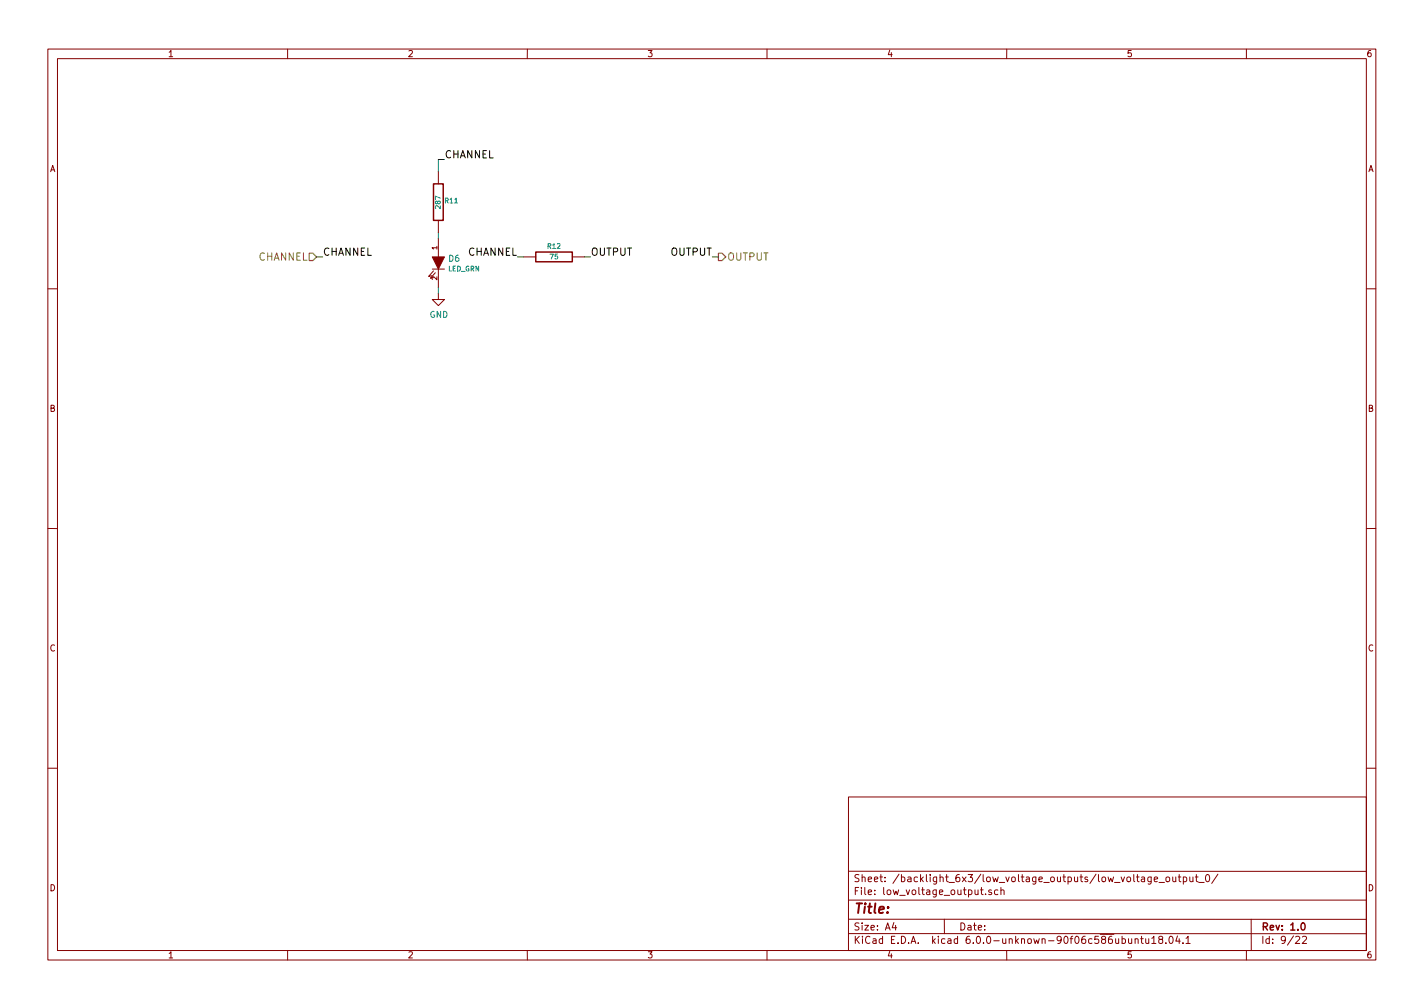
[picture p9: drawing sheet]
<svg xmlns="http://www.w3.org/2000/svg" width="297mm" height="210mm" viewBox="0 0 297 210" stroke-linecap="round" stroke-linejoin="round" font-family="sans-serif">
<g fill="none" stroke="#840000" stroke-width=".21">
<path d="M10 10.2h277v190h-277zM12 12.2h273v186.1h-273zM60 10.3v1.9M110 10.3v1.9M160 10.3v1.9M210 10.3v1.9M260 10.3v1.9M91.4 35.8v2.5M90.2 56.1h2.5M90.4 56.5l-1 1.2 .6-.2M90.8 56.9l-1 1.1 .6-.1M91.4 46v2.5"/>
<path d="M91.4 49.8v3.8M91.4 56.1v3.8M109.2 53.6h2.6M119.4 53.6h2.5M10 60.2h2M91.4 61.2v1.3h1.3l-1.3 1.2-1.2-1.2h1.2M285 60.2h2M10 110.2l2 .1M287 110.2l-2 .1M10 160.2h2M177 166.2h108v32.1h-108zM285 160.2h2"/>
<path d="M60 198.2v2M110 198.2v2M160 198.2v2M177 194.7l108 .1M177 191.7l108 .1M177 187.8h108M177 181.7l108 .1M186.5 192.4l-.4 1.1h.9M186.8 193v1M197 191.7v3.1M204.5 185.6h.6M204.7 185.1v1.3l.4 .2"/>
<path d="M205.6 186.5v.1M206.8 185.7l-.3-.1-.3 .2 .1 .2 .5 .2v.3h-.6M208.2 185.7l-.5-.1-.3 .3 .1 .6 .2 .1 .5-.1M208.8 185.7l.2-.1 .4 .1v.9M208.8 185.1v1.5M210 198.2v2M234.1 195.9l.4-.1 .3 .3-.1 .6-.2 .1-.4-.1M235.4 195.8l.1 .9 .3 .1 .3-.1M236.1 195.8v1M236.8 195.9l.2-.1 .3 .1 .1 .9M236.8 195.8v1M237.9 195.8h.6"/>
<path d="M238.1 195.3v1.3l.4 .2M239 195.8l.1 .9 .3 .1 .2-.1M239.6 195.8v1M240.1 182.9v1.2l-.2 .3-.4-.1M240.1 183l-.4-.1-.3 .3 .1 .6h.6M240.3 195.7l.4-.4v1.5M240.3 196.8h.8M240.8 183.4l.7-.1-.1-.3-.4-.1-.2 .2v.7h.6M241.8 184.1h1.1M242 195.9l-.2-.1v-.4l.2-.1 .4 .1 .1 .4-.7 .2-.1 .2 .1 .5 .2 .1h.3l.2-.3v-.4l-.2-.2M243.2 196.7v.1M243.3 183.1l.2-.2 .4 .2v.7l-.2 .1-.4-.1z"/>
<path d="M244 195.4l.2-.1a.8 .8 0 0 1 .5 .7 .8 .8 0 0 1-.5 .8l-.2-.1-.2-.5zM244.6 182.9l.1 .9 .4 .1 .2-.1M245.3 182.9v1M245.6 195.2l-.3 1.1h.9M245.8 182.9h.5M246 182.4v1.3l.3 .2M246 195.8v1M246.8 196.7v.1M246.8 183l.5-.1 .2 .3v.6l-.2 .1-.5-.1M246.8 182.9v1.5M247.4 195.7l.4-.4v1.5M247.4 196.8h.9"/>
<path d="M248.2 182.9l.1 .9 .3 .1 .2-.1M248.8 182.9v1M249.3 182.9h.6M249.6 182.4v1.3l.3 .2M250 184.1h1.2M251.6 182.6l.2-.2a.81 .81 0 0 1 .5 .8 .81 .81 0 0 1-.5 .7l-.2-.1-.1-.4zM254.1 182.3l-1.3 2M260 198.2v2M261 191.7v6.6M270.3 195.4l.5-.1 .3 .4-.9 1.1h.9M271.7 195.4l.6-.1 .2 .4-.9 1.1h.9"/>
</g>
<path d="M90.4 38.3h2.1v7.7h-2.1zM111.8 52.6h7.6v2h-7.6zM271.5 192.7l.2-.2a.8 .8 0 0 1 .6 .8 .8 .8 0 0 1-.6 .7l-.3-.6z" fill="none" stroke="#840000" stroke-width=".3"/>
<path d="M64.5 52.8h.8l.7 .8-.7 .8h-.8zM149.9 52.8h.7l.8 .8-.8 .8h-.7z" fill="none" stroke="#848400" stroke-width=".25"/>
<path d="M92.7 33.3h-1.3v2.5M66 53.6h1.3M91.4 48.5v1.3M91.4 59.9v1.3M107.9 53.6h1.3M121.9 53.6h1.3M148.6 53.6h1.3" fill="none" stroke="#008400" stroke-width=".21"/>
<path d="M90.2 53.6h2.5l-1.3 2.5z" fill="#840000" stroke="#840000" stroke-width=".21"/>
<text font-size="2.8" fill="#840000" x="178" y="190.5">Title:</text>
<g font-size="2.1">
<text x="92.7" y="33">CHANNEL</text>
<text x="67.3" y="53.3">CHANNEL</text>
<text x="97.6" y="53.3">CHANNEL</text>
<text x="123.2" y="53.3">OUTPUT</text>
<text x="139.9" y="53.3">OUTPUT</text>
</g>
<g font-size="2.1" fill="#848400">
<text x="53.9" y="54.4">CHANNEL</text>
<text x="151.6" y="54.4">OUTPUT</text>
</g>
<g font-size="2.1" fill="#840000">
<text x="178" y="184">Sheet: /backlight_6x3/low_voltage_outputs/low_voltage_output_0/</text>
<text x="178" y="186.7">File: low_voltage_output.sch</text>
<text x="178" y="196.9">KiCad E.D.A. kicad 6.0.0-unknown-90f06c586ubuntu18.04.1</text>
<text x="178" y="194.1">Size: A4</text>
<text x="200" y="194.1">Date:</text>
<text x="263" y="194.1">Rev: 1.0</text>
<text x="263" y="196.9">Id: 9/22</text>
</g>
<g font-size="1.8" fill="#840000">
<text x="35" y="11.9">1</text>
<text x="85" y="11.9">2</text>
<text x="135" y="11.9">3</text>
<text x="185" y="11.9">4</text>
<text x="235" y="11.9">5</text>
<text x="285" y="11.9">6</text>
<text x="10.4" y="35.9">A</text>
<text x="285.3" y="35.9">A</text>
<text x="10.4" y="85.9">B</text>
<text x="285.3" y="85.9">B</text>
<text x="10.4" y="135.9">C</text>
<text x="285.3" y="135.9">C</text>
<text x="10.4" y="185.9">D</text>
<text x="285.3" y="185.9">D</text>
<text x="35" y="199.9">1</text>
<text x="85" y="199.9">2</text>
<text x="135" y="199.9">3</text>
<text x="185" y="199.9">4</text>
<text x="235" y="199.9">5</text>
<text x="285" y="199.9">6</text>
</g>
<g font-size="1.8" fill="#008484">
<text x="93.6" y="54.6">D6</text>
<text x="89.6" y="66.3">GND</text>
</g>
<g font-size="1.4" fill="#008484">
<text x="91.9" y="43.4" transform="rotate(-90 91.9 43.4)">287</text>
<text x="92.9" y="42.4">R11</text>
<text x="114.3" y="51.9">R12</text>
<text x="93.4" y="56.6">LED_GRN</text>
<text x="114.8" y="54.1">75</text>
</g>
<g font-size="1.4" fill="#840000">
<text x="91.2" y="52.1" transform="rotate(-90 91.2 52.1)">1</text>
<text x="91.2" y="58.4" transform="rotate(-90 91.2 58.4)">2</text>
</g>
</svg>
